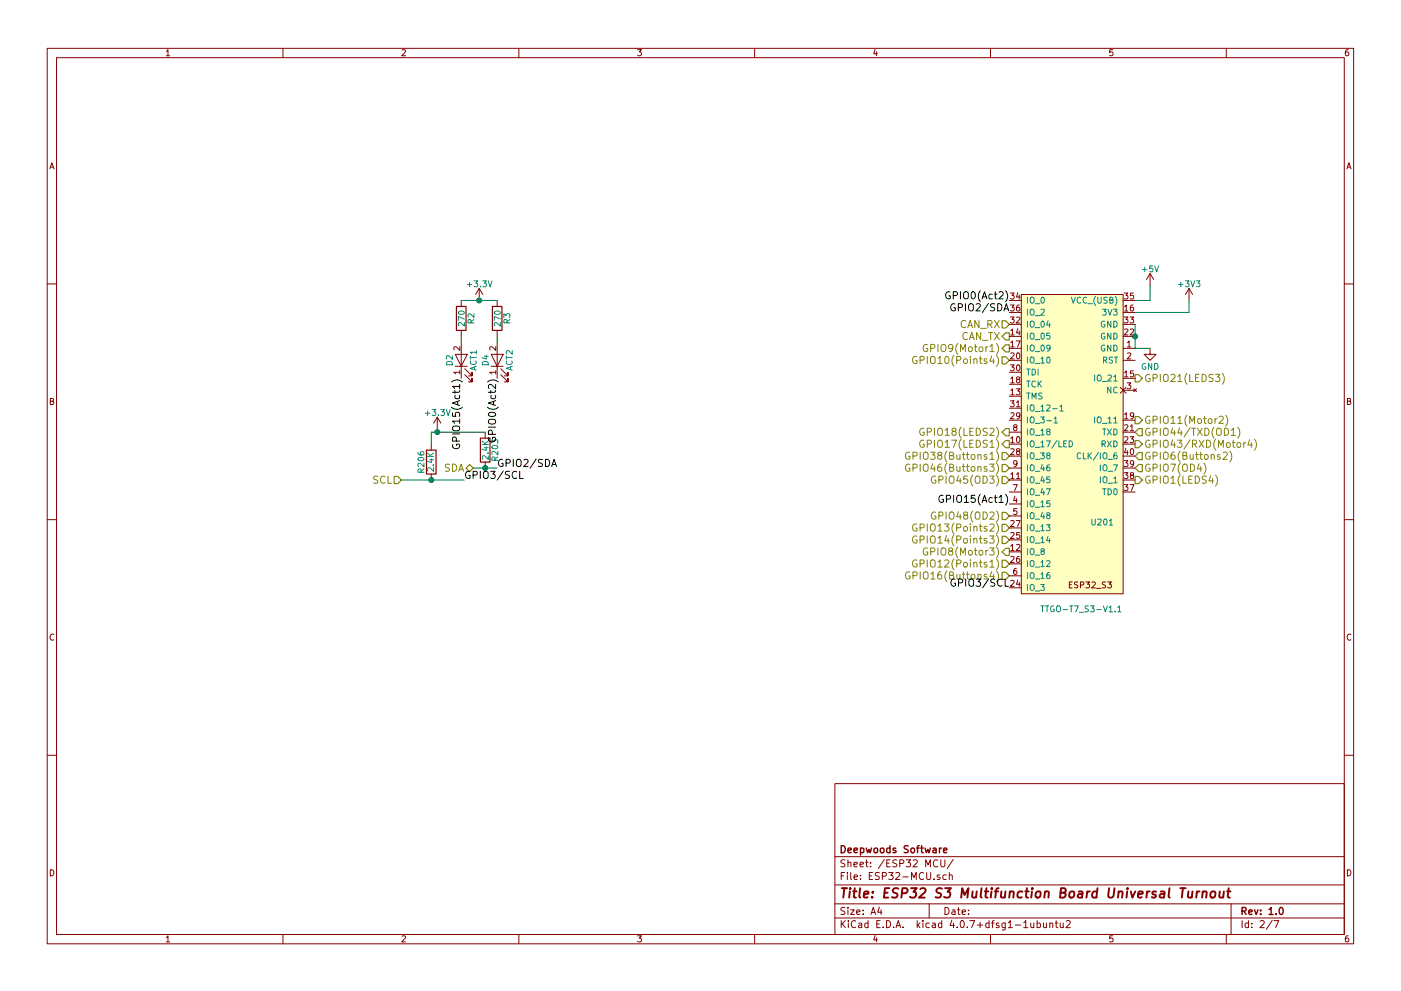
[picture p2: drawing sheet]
EESchema Schematic File Version 2
LIBS:power
LIBS:device
LIBS:switches
LIBS:relays
LIBS:motors
LIBS:transistors
LIBS:conn
LIBS:linear
LIBS:regul
LIBS:74xx
LIBS:cmos4000
LIBS:adc-dac
LIBS:memory
LIBS:xilinx
LIBS:microcontrollers
LIBS:dsp
LIBS:microchip
LIBS:analog_switches
LIBS:motorola
LIBS:texas
LIBS:intel
LIBS:audio
LIBS:interface
LIBS:digital-audio
LIBS:philips
LIBS:display
LIBS:cypress
LIBS:siliconi
LIBS:opto
LIBS:atmel
LIBS:contrib
LIBS:valves
LIBS:W25Q32JVSSIQ
LIBS:umh3n
LIBS:lm2574n-5
LIBS:tc442x
LIBS:4814p-2
LIBS:pca9685
LIBS:tbd62x83a
LIBS:sn65hvd233-ht
LIBS:mechanical
LIBS:graphic_symbols
LIBS:ESP32-S3
LIBS:ESP32-T7S3-MultiFunctionUniversalTurnout-cache
LIBS:ESP32-T7S3-MultiFunctionUniversalTurnout-rescue
LIBS:USBLC6-2SC6
LIBS:esp32_s3_wroom
LIBS:gct_usb4105
LIBS:ESP32_mini
LIBS:ap63205
EELAYER 25 0
EELAYER END
$Descr A4 11693 8268
encoding utf-8
Sheet 2 7
Title "ESP32 S3 Multifunction Board Universal Turnout"
Date ""
Rev "1.0"
Comp "Deepwoods Software"
Comment1 ""
Comment2 ""
Comment3 ""
Comment4 ""
$EndDescr
$Comp
L +3.3V #PWR04
U 1 1
P 4000 2500
F 0 "#PWR04" H 4000 2350 50  0001 C CNN
F 1 "+3.3V" H 4000 2640 50  0000 C CNN
F 2 "" H 4000 2500 50  0001 C CNN
F 3 "" H 4000 2500 50  0001 C CNN
	1    4000 2500
	1    0    0    -1  
$EndComp
Text HLabel 8425 2800 0    60   Output ~ 0
CAN_TX
Text HLabel 8425 2700 0    60   Input ~ 0
CAN_RX
Text HLabel 3350 4000 0    60   Input ~ 0
SCL
Text HLabel 3950 3900 0    60   BiDi ~ 0
SDA
Text HLabel 9475 3150 2    60   Output ~ 0
GPIO21(LEDS3)
Text HLabel 9475 4000 2    60   Output ~ 0
GPIO1(LEDS4)
Text HLabel 8425 3600 0    60   Output ~ 0
GPIO18(LEDS2)
Text HLabel 8425 3700 0    60   Output ~ 0
GPIO17(LEDS1)
Text HLabel 8425 4800 0    60   Input ~ 0
GPIO16(Buttons4)
Text HLabel 8425 3800 0    60   Input ~ 0
GPIO38(Buttons1)
Text HLabel 9475 3800 2    60   Input ~ 0
GPIO6(Buttons2)
Text HLabel 8425 3000 0    60   Input ~ 0
GPIO10(Points4)
Text HLabel 9475 3500 2    60   Output ~ 0
GPIO11(Motor2)
Text HLabel 8425 2900 0    60   Output ~ 0
GPIO9(Motor1)
Text HLabel 9475 3600 2    60   Input ~ 0
GPIO44/TXD(OD1)
Text HLabel 8425 4300 0    60   Input ~ 0
GPIO48(OD2)
Text HLabel 8425 4000 0    60   Input ~ 0
GPIO45(OD3)
Text HLabel 9475 3900 2    60   Input ~ 0
GPIO7(OD4)
Text HLabel 8425 4600 0    60   Output ~ 0
GPIO8(Motor3)
Text HLabel 9475 3700 2    60   Output ~ 0
GPIO43/RXD(Motor4)
Text HLabel 8425 4700 0    60   Input ~ 0
GPIO12(Points1)
Text HLabel 8425 4400 0    60   Input ~ 0
GPIO13(Points2)
Text HLabel 8425 4500 0    60   Input ~ 0
GPIO14(Points3)
Text HLabel 8425 3900 0    60   Input ~ 0
GPIO46(Buttons3)
$Comp
L R R203
U 1 1
P 4050 3750
F 0 "R203" V 4130 3750 50  0000 C CNN
F 1 "2.4K" V 4050 3750 50  0000 C CNN
F 2 "Resistors_SMD:R_0402" V 3980 3750 50  0001 C CNN
F 3 "" H 4050 3750 50  0001 C CNN
F 4 "71-CRCW06032K40JNEAC" V 4050 3750 60  0001 C CNN "Mouser Part Number"
	1    4050 3750
	1    0    0    -1  
$EndComp
$Comp
L R R206
U 1 1
P 3600 3850
F 0 "R206" V 3680 3850 50  0000 C CNN
F 1 "2.4K" V 3600 3850 50  0000 C CNN
F 2 "Resistors_SMD:R_0402" V 3530 3850 50  0001 C CNN
F 3 "" H 3600 3850 50  0001 C CNN
F 4 "71-CRCW06032K40JNEAC" V 3600 3850 60  0001 C CNN "Mouser Part Number"
	1    3600 3850
	-1   0    0    1   
$EndComp
Text Label 3850 3150 3    60   ~ 0
GPIO15(Act1)
$Comp
L LED D2
U 1 1
P 3850 3000
F 0 "D2" H 3850 3100 50  0000 C CNN
F 1 "ACT1" H 3850 2900 50  0000 C CNN
F 2 "LEDs:LED_0402" H 3850 3000 50  0001 C CNN
F 3 "" H 3850 3000 50  0001 C CNN
F 4 "710-150040GS73220" H 3850 3000 60  0001 C CNN "Mouser Part Number"
	1    3850 3000
	0    -1   -1   0   
$EndComp
$Comp
L R R2
U 1 1
P 3850 2650
F 0 "R2" V 3930 2650 50  0000 C CNN
F 1 "270" V 3850 2650 50  0000 C CNN
F 2 "Resistors_SMD:R_0402" V 3780 2650 50  0001 C CNN
F 3 "" H 3850 2650 50  0001 C CNN
F 4 "754-RR0510P-271D" V 3850 2650 60  0001 C CNN "Mouser Part Number"
	1    3850 2650
	1    0    0    -1  
$EndComp
Text Label 8425 4200 2    60   ~ 0
GPIO15(Act1)
$Comp
L R R3
U 1 1
P 4150 2650
F 0 "R3" V 4230 2650 50  0000 C CNN
F 1 "270" V 4150 2650 50  0000 C CNN
F 2 "Resistors_SMD:R_0402" V 4080 2650 50  0001 C CNN
F 3 "" H 4150 2650 50  0001 C CNN
F 4 "754-RR0510P-271D" V 4150 2650 60  0001 C CNN "Mouser Part Number"
	1    4150 2650
	1    0    0    -1  
$EndComp
$Comp
L LED D4
U 1 1
P 4150 3000
F 0 "D4" H 4150 3100 50  0000 C CNN
F 1 "ACT2" H 4150 2900 50  0000 C CNN
F 2 "LEDs:LED_0402" H 4150 3000 50  0001 C CNN
F 3 "" H 4150 3000 50  0001 C CNN
F 4 "710-150040SS73220" H 4150 3000 60  0001 C CNN "Mouser Part Number"
	1    4150 3000
	0    -1   -1   0   
$EndComp
Text Label 4150 3150 3    60   ~ 0
GPIO0(Act2)
Text Label 8425 2500 2    60   ~ 0
GPIO0(Act2)
$Comp
L +3.3V #PWR05
U 1 1
P 3650 3575
F 0 "#PWR05" H 3650 3425 50  0001 C CNN
F 1 "+3.3V" H 3650 3715 50  0000 C CNN
F 2 "" H 3650 3575 50  0001 C CNN
F 3 "" H 3650 3575 50  0001 C CNN
	1    3650 3575
	1    0    0    -1  
$EndComp
$Comp
L TTGO-T7_S3-V1.1 U201
U 1 1
P 8925 2400
F 0 "U201" H 9200 450 50  0000 C CNN
F 1 "TTGO-T7_S3-V1.1" H 9025 -275 50  0000 C CNN
F 2 "ESP32_mini:ESP32_mini" H 9075 2500 50  0001 C CNN
F 3 "" H 9075 2500 50  0001 C CNN
	1    8925 2400
	1    0    0    -1  
$EndComp
Text Label 4150 3900 0    60   ~ 0
GPIO2/SDA
Text Label 3875 4000 0    60   ~ 0
GPIO3/SCL
Text Label 8425 2600 2    60   ~ 0
GPIO2/SDA
Text Label 8425 4900 2    60   ~ 0
GPIO3/SCL
$Comp
L +5V #PWR06
U 1 1
P 9600 2375
F 0 "#PWR06" H 9600 2225 50  0001 C CNN
F 1 "+5V" H 9600 2515 50  0000 C CNN
F 2 "" H 9600 2375 50  0001 C CNN
F 3 "" H 9600 2375 50  0001 C CNN
	1    9600 2375
	1    0    0    -1  
$EndComp
$Comp
L +3V3 #PWR07
U 1 1
P 9925 2500
F 0 "#PWR07" H 9925 2350 50  0001 C CNN
F 1 "+3V3" H 9925 2640 50  0000 C CNN
F 2 "" H 9925 2500 50  0001 C CNN
F 3 "" H 9925 2500 50  0001 C CNN
	1    9925 2500
	1    0    0    -1  
$EndComp
$Comp
L GND #PWR08
U 1 1
P 9600 2900
F 0 "#PWR08" H 9600 2650 50  0001 C CNN
F 1 "GND" H 9600 2750 50  0000 C CNN
F 2 "" H 9600 2900 50  0001 C CNN
F 3 "" H 9600 2900 50  0001 C CNN
	1    9600 2900
	1    0    0    -1  
$EndComp
Wire Wire Line
	3850 2800 3850 2850
Wire Wire Line
	3600 3700 3600 3600
Wire Wire Line
	3600 3600 4050 3600
Connection ~ 4050 3900
Connection ~ 3600 4000
Wire Wire Line
	4150 2800 4150 2850
Wire Wire Line
	3850 2500 4150 2500
Connection ~ 4000 2500
Wire Wire Line
	3650 3575 3650 3600
Connection ~ 3650 3600
Wire Wire Line
	3950 3900 4150 3900
Wire Wire Line
	3350 4000 3875 4000
Wire Wire Line
	9600 2375 9600 2500
Wire Wire Line
	9600 2500 9475 2500
Wire Wire Line
	9475 2600 9925 2600
Wire Wire Line
	9925 2600 9925 2500
Wire Wire Line
	9475 2900 9600 2900
Wire Wire Line
	9475 2700 9475 2900
Connection ~ 9475 2800
$EndSCHEMATC
